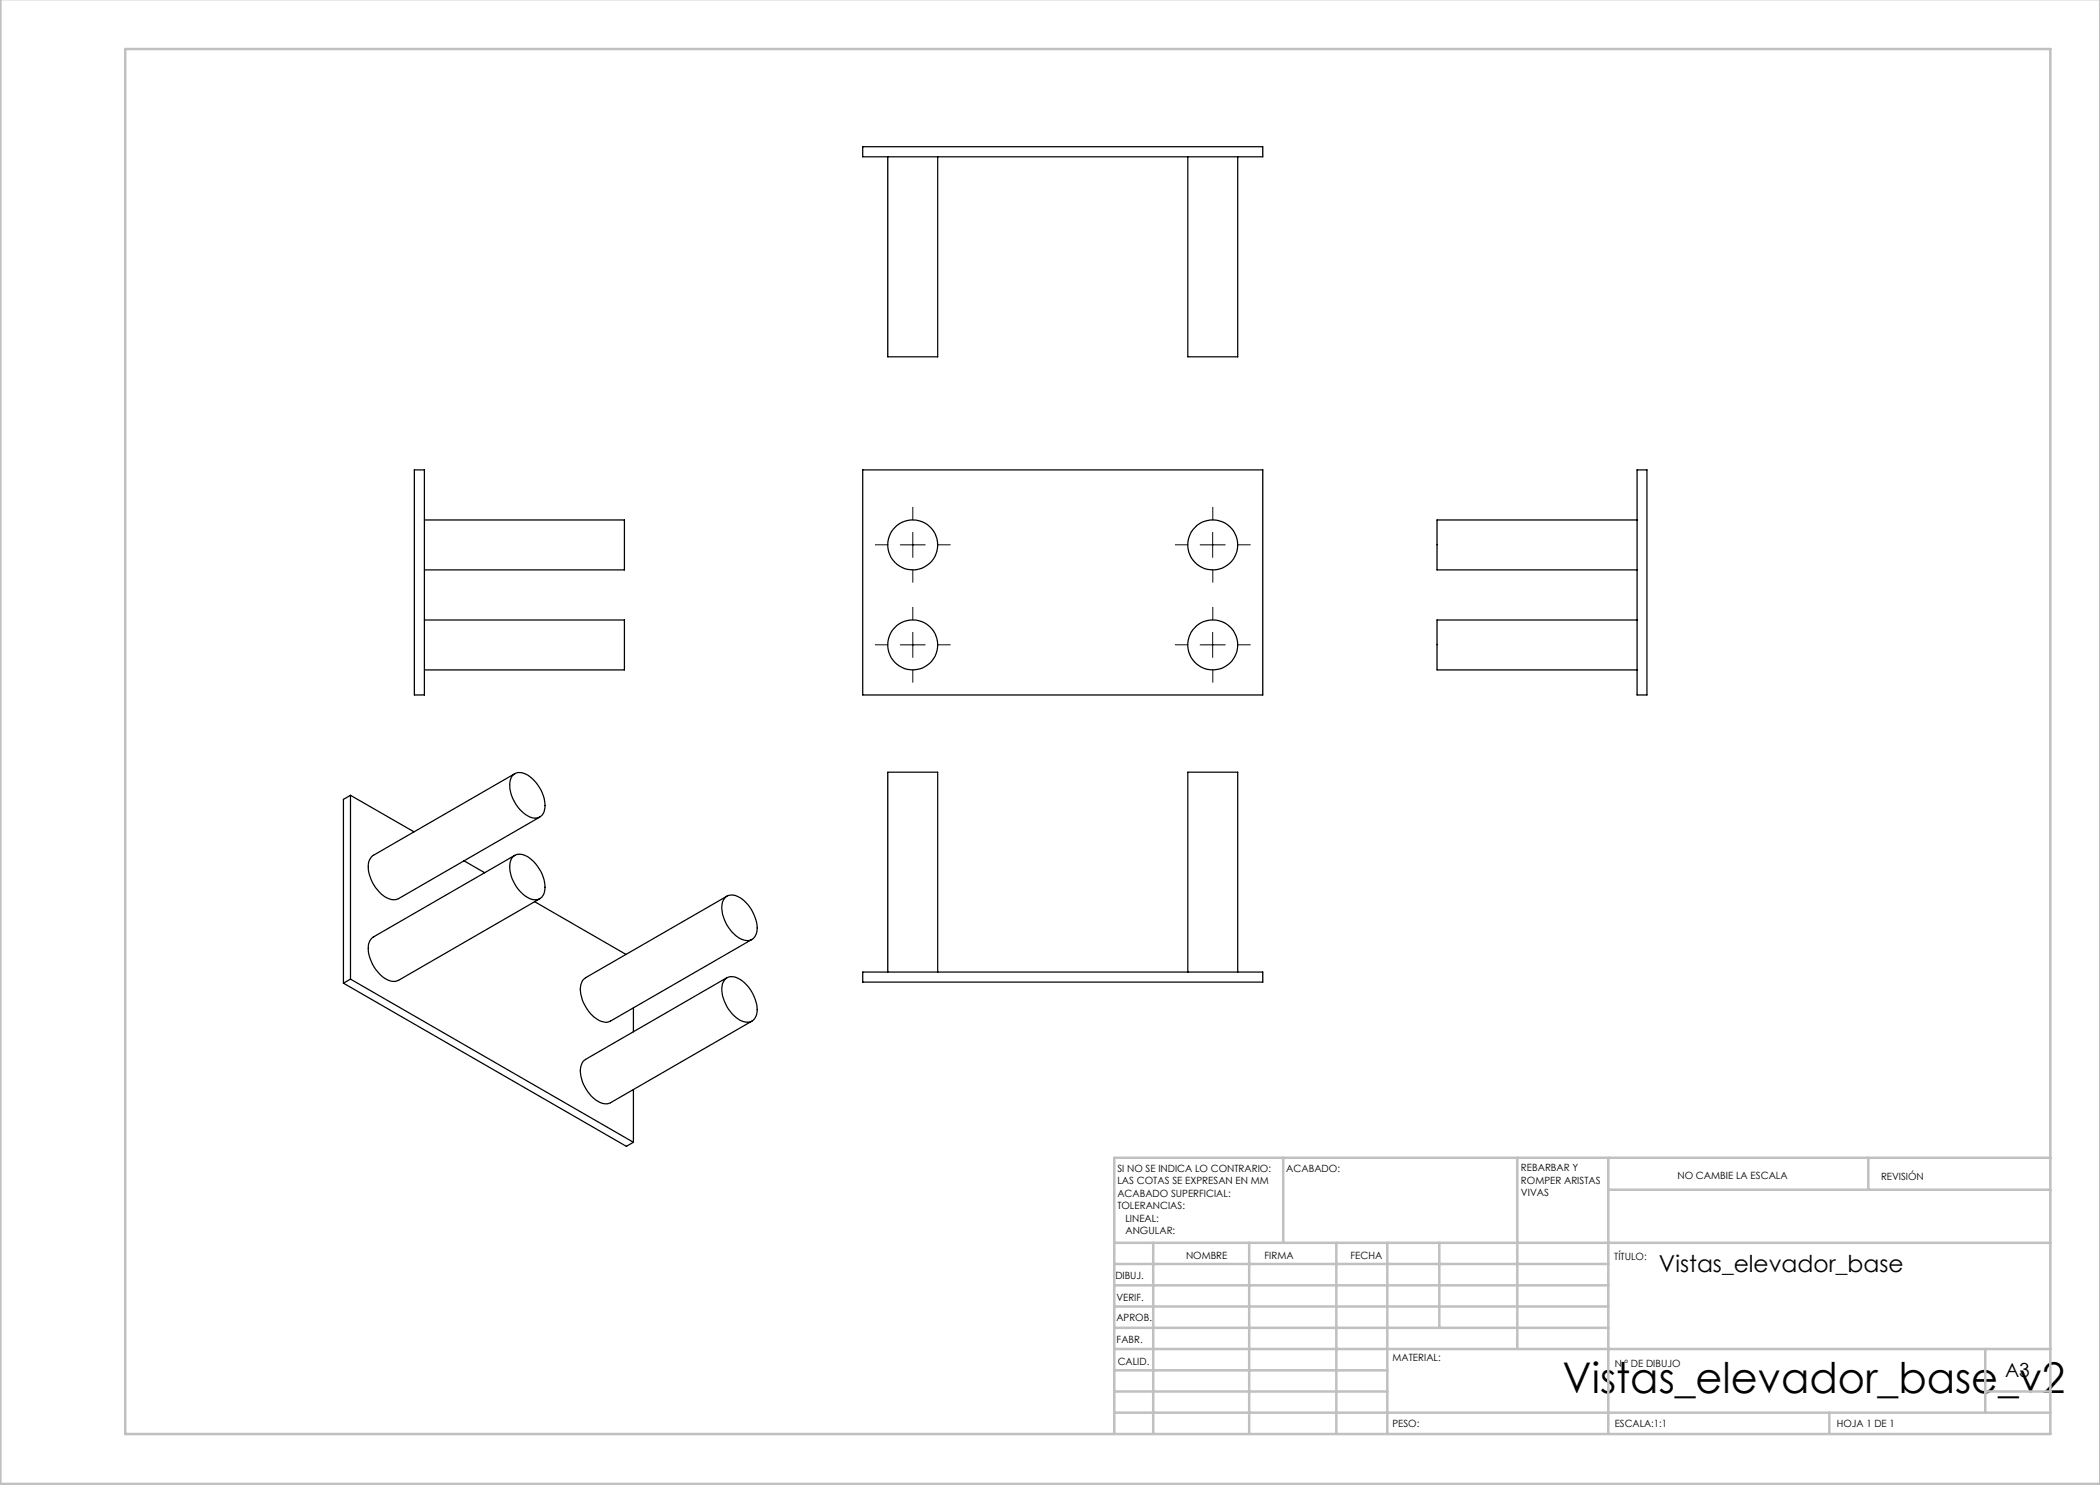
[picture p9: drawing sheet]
<svg xmlns="http://www.w3.org/2000/svg" width="420mm" height="297mm" viewBox="0 0 420 297" stroke-linecap="round" stroke-linejoin="round" font-family="sans-serif">
<g fill="none" stroke="#000" stroke-width=".2" stroke-dasharray="15.2 1.3 1.3 1.3">
<path d="M177.6 109h-2.5M182.6 104v-2.5M182.6 114v2.5M187.6 109h2.5M237.6 109h-2.5M242.6 104v-2.5M242.6 114v2.5M247.6 109h2.5M177.6 129h-2.5M182.6 124v-2.5M182.6 134v2.5M187.6 129h2.5"/>
<path d="M237.6 129h-2.5M242.6 124v-2.5M242.6 134v2.5M247.6 129h2.5"/>
</g>
<path d="M180.1 109h4.9M182.6 106.5v5M240 109h5M242.5 106.5v5M180.1 129h4.9M182.6 126.5v5M240 129h5M242.5 126.5v5" fill="none" stroke="#000" stroke-width=".2"/>
<g fill="none" stroke="#c0c0c0" stroke-width=".5">
<path d="M.1 -.1v296.9h419.9M25 9.8h385.1v277h-385.1zM256.6 231.6v17M303.5 231.6v38.2M321.7 231.6v55.2M321.7 237.9h88.4M373.7 231.6v6.3M410.1 231.6h-187.3v55.2M222.8 248.6h187.3M222.8 257.1h98.9M222.8 252.8h98.9M230.6 248.6v38.2"/>
<path d="M249.8 248.6v38.2M267.3 248.6v38.2M277.5 248.6v38.2M287.9 248.6v17M222.8 265.6h98.9M222.8 261.3h98.9M222.8 278.3h54.7M222.8 274.1h54.7M222.8 269.8h187.3M397.1 278.3h13M397.1 269.8v12.7M222.8 282.5h187.3"/>
<path d="M365.9 282.5v4.3"/>
</g>
<g fill="none" stroke="#000" stroke-width=".25">
<path d="M172.5 29.3h80.1v2.1h-80.1zM177.6 31.4v40h9.9v-40M237.6 31.4v40h9.9v-40M82.9 94h2v45h-2zM172.5 94h80.1v45h-80.1zM327.4 94h2v45h-2zM84.9 104h40v10h-40M327.4 104h-40v10h40M84.9 124h40v10h-40M327.4 124h-40v10h40M70.1 159.1l-1.4 .8v36.7M70.1 159.1v36.7"/>
<path d="M70.1 159.1l12.7 7.3M102.4 155.2a2.46 2.46 0 0 1 3.6 .1 7.2 7.2 0 0 1 2.8 7.1 2.05 2.05 0 0 1-3.2 .8 7.3 7.3 0 0 1-3.5-7.3zM103 154.7l-28.3 16.4a2.75 2.75 0 0 0-1 2.7 7.3 7.3 0 0 0 4.6 6.1h.8l.6-.2 28.3-16.3M92.8 172.2l4.1 2.4M102.7 171.3a2.79 2.79 0 0 1 3.7 .7 7 7 0 0 1 2.4 6.7 2.03 2.03 0 0 1-3.2 .8 7.3 7.3 0 0 1-3.5-7.2zM103 171.1l-28.3 16.3a2.75 2.75 0 0 0-1 2.8 7.3 7.3 0 0 0 4.6 6l.8 .1 .6-.2 28.3-16.4M145.1 179.5a2.35 2.35 0 0 1 2.9 0 7.6 7.6 0 0 1 3.3 7 1.95 1.95 0 0 1-2.9 1.4 7.3 7.3 0 0 1-3.9-7.5zM145.4 179.2l-28.3 16.3a3.2 3.2 0 0 0-.8 3.9 7.1 7.1 0 0 0 4 4.9 1.96 1.96 0 0 0 1.8-.1l28.3-16.3M68.7 196.6l56.6 32.7 1.4-.8M70.1 195.8l-1.4 .8M70.1 195.8l56.6 32.7M106.9 180.3l18.3 10.6"/>
<path d="M145.1 195.8a2.35 2.35 0 0 1 2.9 .1 7.5 7.5 0 0 1 3.3 6.9 1.95 1.95 0 0 1-2.9 1.4 7.3 7.3 0 0 1-3.9-7.5zM145.4 195.5l-28.3 16.4a3.2 3.2 0 0 0-.8 3.8 7 7 0 0 0 4.5 5l.7 .1 .6-.2 28.3-16.4M172.5 194.4h80.1v2h-80.1zM177.6 194.4v-40h9.9v40M237.6 194.4v-40h9.9v40M126.7 201.6v4.8M126.7 217.9v10.6"/>
<circle cx="182.5" cy="109" r="5"/>
<circle cx="242.5" cy="109" r="5"/>
<circle cx="182.5" cy="129" r="5"/>
<circle cx="242.5" cy="129" r="5"/>
</g>
<text font-size="8.5" x="312.5" y="278.5">Vistas_elevador_base_v2</text>
<text font-size="4.7" x="331.8" y="254.3">Vistas_elevador_base</text>
<text font-size="3.9" x="401" y="275.4">A3</text>
<g font-size="2">
<text x="223.5" y="234.4">SI NO SE INDICA LO CONTRARIO:</text>
<text x="223.5" y="236.9">LAS COTAS SE EXPRESAN EN MM</text>
<text x="223.5" y="239.4">ACABADO SUPERFICIAL:</text>
<text x="257.2" y="234.4">ACABADO:</text>
<text x="304.2" y="234.3">REBARBAR Y</text>
<text x="304.2" y="236.8">ROMPER ARISTAS</text>
<text x="304.2" y="239.3">VIVAS</text>
<text x="335.5" y="235.8">NO CAMBIE LA ESCALA</text>
<text x="376.2" y="236">REVISIÓN</text>
<text x="223.5" y="241.9">TOLERANCIAS:</text>
<text x="225.1" y="244.4">LINEAL:</text>
<text x="225.1" y="246.9">ANGULAR:</text>
<text x="237.2" y="251.8">NOMBRE</text>
<text x="252.9" y="251.7">FIRMA</text>
<text x="270.1" y="251.7">FECHA</text>
<text x="223.1" y="255.9">DIBUJ.</text>
<text x="322.8" y="252">TÍTULO:</text>
<text x="223.3" y="260.1">VERIF.</text>
<text x="223.3" y="264.2">APROB.</text>
<text x="223.3" y="268.6">FABR.</text>
<text x="223.5" y="272.9">CALID.</text>
<text x="278.5" y="272.3">MATERIAL:</text>
<text x="323" y="273.4">N.º DE DIBUJO</text>
<text x="278.5" y="285.3">PESO:</text>
<text x="323" y="285.4">ESCALA:1:1</text>
<text x="367.4" y="285.4">HOJA 1 DE 1</text>
</g>
</svg>
